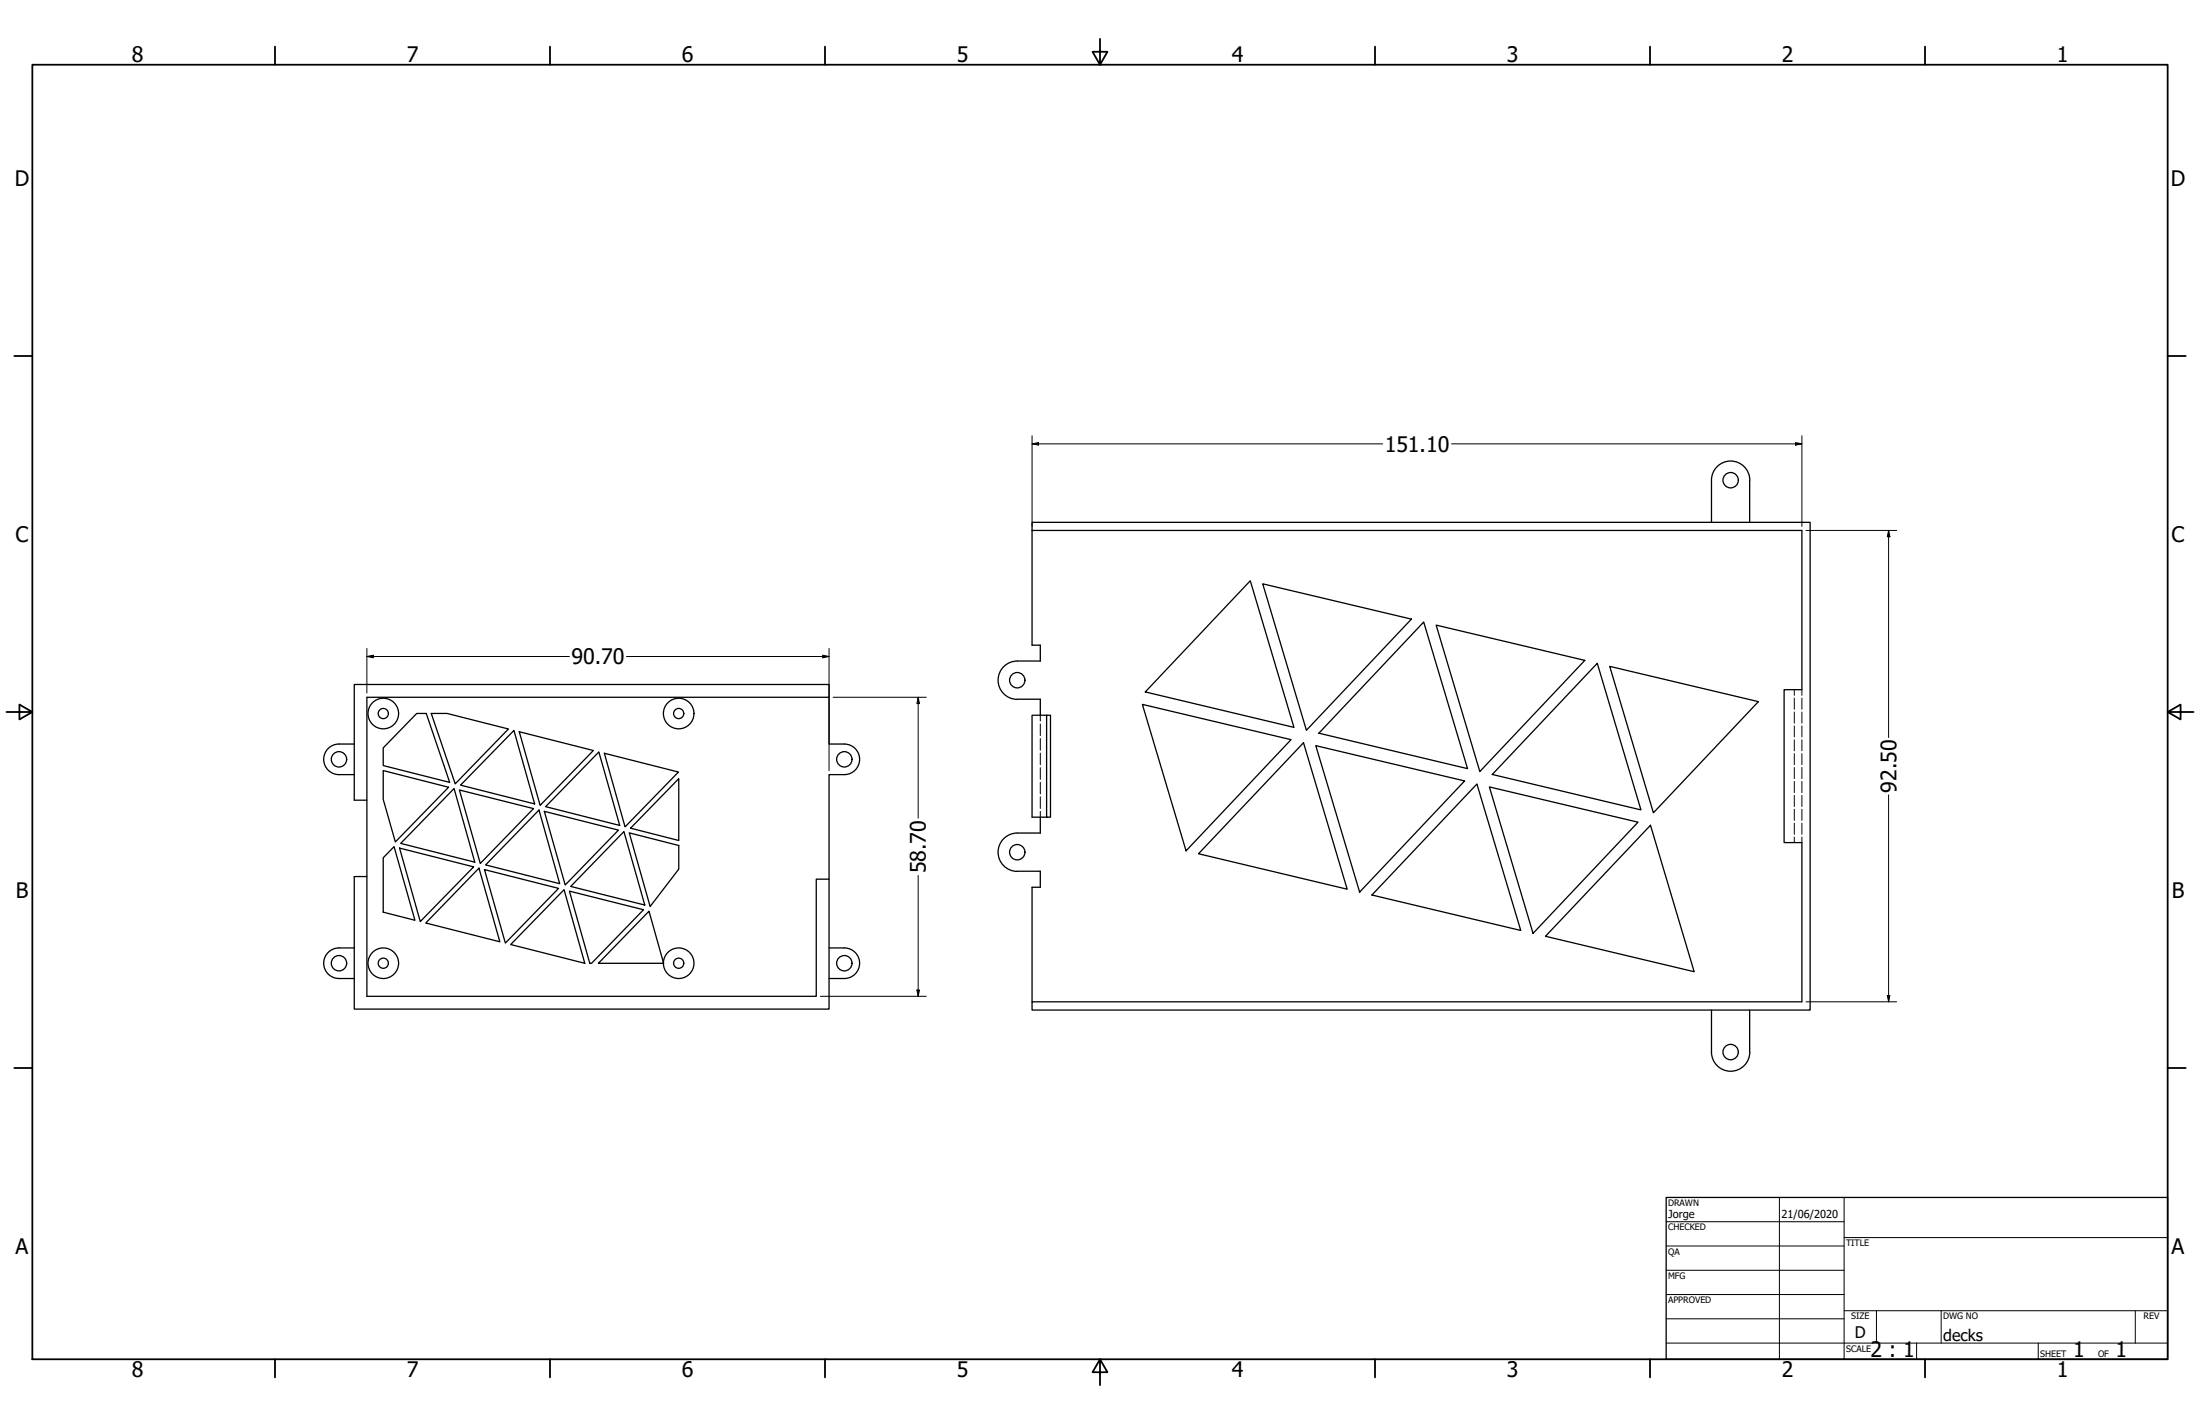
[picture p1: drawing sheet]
<svg xmlns="http://www.w3.org/2000/svg" width="864mm" height="559mm" viewBox="0 0 864 559" stroke-linecap="round" stroke-linejoin="round" font-family="sans-serif">
<!-- layer: Visible (ANSI) -->
<g fill="none" stroke="#000" stroke-width=".51">
<path d="M405.1 205h305.5v191.4h-305.5v-3.3h302.2v-62.5h-7v-60h7v-62.4h-302.2zM405.1 208.2v45h3.3v6.2h-9.1a7.5 7.5 0 0 0-7.5 7.5 7.5 7.5 0 0 0 7.5 7.5M671.8 205v-16.6a7.5 7.5 0 0 1 7.6-7.5 7.5 7.5 0 0 1 7.5 7.5l-.1 16.6M490.8 227.9l17.1 57.5-58.3-13.9zM495.7 229.1l58.3 13.9-41.2 43.6zM558.9 244.1l17.2 57.5-58.4-13.9zM563.8 245.3l58.3 13.8-41.2 43.7zM163.6 280h3.7l9.2 27-26.1-6.6v-6.9zM169.3 280h6.2l24.1 6.1-20.9 21.5zM325.4 273.6v18.4h6a6 6 0 0 1 6 6 6 6 0 0 1-6 6h-6v41M399.4 274.4h9v6.3M448.4 276.4l58.4 13.9-41.2 43.6z"/>
<path d="M627 260.3l17.1 57.5-58.3-13.9zM631.9 261.5l58.3 13.8-41.2 43.7zM139.1 292h-6a6 6 0 0 0-6 6 6 6 0 0 0 6 6h6M201.7 286.6l8.2 28.9-29.1-7.4zM203.8 287.1l29.1 7.4-20.9 21.5zM235.1 295.1l8.2 28.8-29.1-7.4zM237.2 295.6l29.1 7.4-20.9 21.5zM410.8 280.7h-5.7v40h5.7v-40h1.6v40h-1.6M511.7 291.5l17.1 57.4-58.3-13.9zM516.5 292.6l58.4 13.9-41.2 43.6zM144 314v-40.4h181.4v-5h-186.3v45.4h4.9v30h-4.9v52h186.3v-51h-5v46h-176.4v-47M150.4 302.4l25.7 6.5-20.9 21.5-4.8-16.7z"/>
<path d="M178.2 309.4l8.2 28.9-29.1-7.3zM180.3 310l29.1 7.3-20.9 21.5zM211.6 317.9l8.1 28.9-29.1-7.4zM213.7 318.4l29.1 7.4-20.9 21.5zM266.4 305.6v24.2l-18.9-4.8zM579.8 307.7l17.2 57.4-58.5-13.9zM584.6 308.8l58.4 13.8-41.2 43.7zM154.7 332.2l8.2 28.9-12.5-3.2v-21.3zM156.8 332.8l29.1 7.4-20.9 21.4zM244.9 326.3l8.2 28.9-29.1-7.3zM247 326.8l19.4 5v9.3l-11.2 14.6zM408.4 320.7v6.2h-9.1a7.5 7.5 0 0 0-7.5 7.5 7.5 7.5 0 0 0 7.5 7.5h9.1v6.3h-3.3v44.9"/>
<path d="M647.9 323.8l17.1 57.5-58.3-13.9zM188 340.7l8.2 28.9-29.1-7.4zM190.2 341.2l29.1 7.4-20.9 21.5zM221.4 349.1l8.2 28.9-29.1-7.4zM223.5 349.7l29.1 7.3-20.4 21h-.7zM254.8 357.6l5.7 20.4h-25.6zM139.1 372h-6a6 6 0 0 0-6 6 6 6 0 0 0 6 6h6M260.4 377.7a6 6 0 0 1 9.2-4.8 6 6 0 0 1-.3 10.3 6 6 0 0 1-8.9-5.2M325.4 372h6a6 6 0 0 1 6 6 6 6 0 0 1-6 6h-6M671.8 396.4v16.4a7.5 7.5 0 0 0 7.6 7.6 7.5 7.5 0 0 0 7.5-7.6l-.1-16.4"/>
<circle cx="679.4" cy="188.4" r="3"/>
<circle cx="399.3" cy="266.9" r="3"/>
<circle cx="133.1" cy="298" r="3"/>
<circle cx="150.5" cy="280" r="6"/>
<circle cx="150.5" cy="280" r="2"/>
<circle cx="266.4" cy="280" r="6"/>
<circle cx="266.4" cy="280" r="2"/>
<circle cx="331.4" cy="298" r="3"/>
<circle cx="399.3" cy="334.4" r="3"/>
<circle cx="133.1" cy="378" r="3"/>
<circle cx="150.5" cy="378" r="6"/>
<circle cx="150.5" cy="378" r="2"/>
<circle cx="266.4" cy="378" r="2"/>
<circle cx="331.4" cy="378" r="3"/>
<circle cx="679.4" cy="412.8" r="3"/>
</g>
<!-- layer: Hidden (ANSI) -->
<g fill="none" stroke="#000" stroke-width=".39">
<path d="M704.3 270.6v2.3M704.3 273.9v4.4M704.3 279.4v4.4M707.3 270.6v2.3M707.3 273.9v4.4M707.3 279.4v4.4M408.4 280.7v2.3M408.4 284.1v4.6M408.4 289.8v4.6M408.4 295.5v4.6M704.3 284.9v4.3M704.3 290.3v4.3"/>
<path d="M704.3 295.7v4.4M707.3 284.9v4.3M707.3 290.3v4.3M707.3 295.7v4.4M408.4 301.2v4.6M408.4 307v4.5M408.4 312.7v4.5M408.4 318.4v2.3M704.3 301.2v4.4M704.3 306.6v4.4M704.3 312.1v4.4M704.3 317.6v4.3"/>
<path d="M707.3 301.2v4.4M707.3 306.6v4.4M707.3 312.1v4.4M707.3 317.6v4.3M704.3 323v4.4M704.3 328.5v2.1M707.3 323v4.4M707.3 328.5v2.1"/>
</g>
<!-- layer: Border (ANSI) -->
<g fill="none" stroke="#000" stroke-width=".7">
<path d="M107.9 18.3v7.1M215.9 18.3v7.1M323.8 18.3v7.1M431.8 15.2v10.2l-2.9-5.1h5.8l-2.9 5.1M539.8 18.3v7.1M647.7 18.3v7.1M755.6 18.3v7.1M12.7 25.4h838.2v508h-838.2zM5.6 139.7h7.1M850.9 139.7h7.1M2.5 279.4h10.2l-5.1-2.9v5.8l5.1-2.9M850.9 279.4l5.1 2.9v-5.8l-5.1 2.9h10.2"/>
<path d="M5.6 419.1h7.1M850.9 419.1h7.1M107.9 533.4v7.1M215.9 533.4v7.1M323.8 533.4v7.1M431.8 533.4l2.9 5.1h-5.8l2.9-5.1v10.2M539.8 533.4v7.1M647.7 533.4v7.1M755.6 533.4v7.1"/>
</g>
<!-- layer: Title (ANSI) -->
<g fill="none" stroke="#000" stroke-width=".39">
<path d="M654 479.4h69.9M698.5 469.9v63.5M723.9 469.9v63.5M654 488.9h69.9M654 498.5h69.9M723.9 485.6h127M654 508h69.9M654 517.5h69.9M723.9 514.3h127M736.6 514.3v12.7M762 514.3v12.7M838.2 514.3v12.7"/>
<path d="M654 527h196.9M752.3 527v6.4M800.1 527v6.4"/>
</g>
<path d="M654 469.9h196.9v63.5h-196.9z" fill="none" stroke="#000" stroke-width=".51"/>
<!-- layer: Dimension (ANSI) -->
<g fill="none" stroke="#000" stroke-width=".39">
<path d="M405.1 174.2l2.6-.5v1zM405.1 174.2h137.6M405.1 171v35.6M569.8 174.2h137.5M704.8 173.7l2.5 .5-2.5 .5zM707.3 171v35.6M708.9 208.2h35.6M741.4 208.2l.5 2.4h-1zM741.4 208.2v81.2M144 257.6l2.6-.5v1zM144 257.6h79.5M144 254.4v17.6"/>
<path d="M245.9 257.6h79.5M323 257.1l2.4 .5-2.4 .5zM325.4 254.4v48M327 273.6h36.6M360.4 273.6l.5 2.5h-1zM360.4 273.6v47.5M741.4 311.9v81.2M360.4 343.5v47.5M322 391h41.6M359.9 388.5h1l-.5 2.5zM708.9 393.1h35.6M740.9 390.7h1l-.5 2.4z"/>
</g>
<g fill="#000">
<path d="M405.1 174.2l2.6-.5v1z" fill-rule="evenodd"/>
<path d="M704.8 173.7l2.5 .5-2.5 .5z" fill-rule="evenodd"/>
<path d="M741.4 208.2l.5 2.4h-1z" fill-rule="evenodd"/>
<path d="M144 257.6l2.6-.5v1z" fill-rule="evenodd"/>
<path d="M323 257.1l2.4 .5-2.4 .5z" fill-rule="evenodd"/>
<path d="M360.4 273.6l.5 2.5h-1z" fill-rule="evenodd"/>
<path d="M359.9 388.5h1l-.5 2.5z" fill-rule="evenodd"/>
<path d="M740.9 390.7h1l-.5 2.4z" fill-rule="evenodd"/>
</g>
<g font-size="8.4">
<text x="51.7" y="24.4">8</text>
<text x="159.6" y="24.4">7</text>
<text x="267.6" y="24.4">6</text>
<text x="375.5" y="24.4">5</text>
<text x="483.5" y="24.4">4</text>
<text x="591.4" y="24.4">3</text>
<text x="699.4" y="24.4">2</text>
<text x="807.3" y="24.4">1</text>
<text x="5.8" y="72.9">D</text>
<text x="852.1" y="72.9">D</text>
<text x="543.6" y="177.2">151.10</text>
<text x="6.1" y="212.6">C</text>
<text x="852.4" y="212.6">C</text>
<text x="224.3" y="260.7">90.70</text>
<text x="744.4" y="311.1" transform="rotate(-90 744.4 311.1)">92.50</text>
<text x="363.5" y="342.7" transform="rotate(-90 363.5 342.7)">58.70</text>
<text x="6.2" y="352.3">B</text>
<text x="852.5" y="352.3">B</text>
<text x="6.1" y="492">A</text>
<text x="852.4" y="492">A</text>
<text x="734.3" y="532.6">2 : 1</text>
<text x="813.8" y="532.6">1</text>
<text x="830.5" y="532.6">1</text>
<text x="51.7" y="540.5">8</text>
<text x="159.6" y="540.5">7</text>
<text x="267.6" y="540.5">6</text>
<text x="375.5" y="540.5">5</text>
<text x="483.5" y="540.5">4</text>
<text x="591.4" y="540.5">3</text>
<text x="699.4" y="540.5">2</text>
<text x="807.3" y="540.5">1</text>
</g>
<g font-size="6.3">
<text x="728.1" y="524.9">D</text>
<text x="762.8" y="526.2">decks</text>
</g>
<g font-size="4.3">
<text x="654.8" y="477.8">Jorge</text>
<text x="699.3" y="478">21/06/2020</text>
</g>
<g font-size="3.5">
<text x="654.8" y="473.2">DRAWN</text>
<text x="654.8" y="482.8">CHECKED</text>
<text x="724.7" y="488.9">TITLE</text>
<text x="654.8" y="492.3">QA</text>
<text x="654.8" y="501.8">MFG</text>
<text x="654.8" y="511.4">APPROVED</text>
<text x="726.7" y="517.7">SIZE</text>
<text x="762.8" y="517.7">DWG NO</text>
<text x="841.4" y="517.7">REV</text>
<text x="724.7" y="530.4">SCALE</text>
<text x="800.9" y="532.6">SHEET</text>
<text x="823.6" y="532.6">OF</text>
</g>
</svg>
